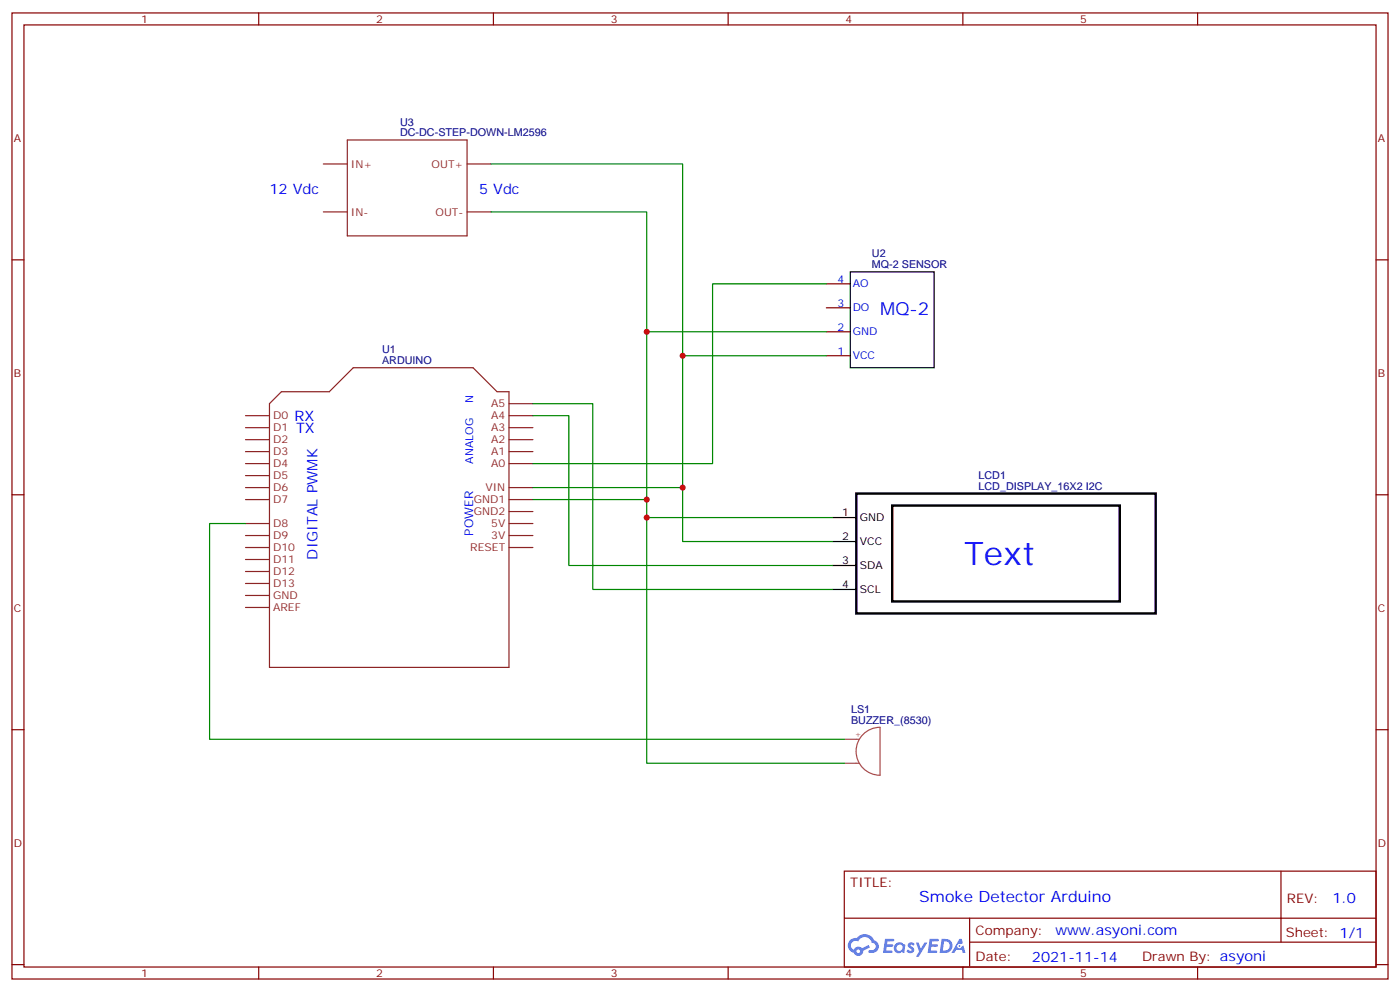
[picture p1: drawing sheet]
<svg xmlns="http://www.w3.org/2000/svg" width="412mm" height="292mm" viewBox="0 0 412 292" stroke-linecap="round" stroke-linejoin="round" font-family="sans-serif">
<g fill="none" stroke="#870000" stroke-width=".35">
<path d="M3.5 3.8h405.4v284.3h-405.4zM7.1 7.3h398.2v277.3h-398.2zM76.2 3.8v3.5M145.3 3.8v3.5M214.5 3.8v3.5M283.6 3.8v3.5M352.8 3.8v3.5M3.5 76.5h3.6M405.3 76.5h3.6M3.5 145.6h3.6M405.3 145.6h3.6M3.5 214.8h3.6"/>
<path d="M405.3 214.8h3.6M248.7 256.4h156.6v28.2h-156.6zM377.3 256.4v20.9M248.7 270.2h156.5M285.6 277.3h119.6M285.6 270.2v14.2M3.5 283.9h3.6M76.2 284.6v3.5M145.3 284.6v3.5M214.5 284.6v3.5M283.6 284.6v3.5M352.8 284.6v3.5"/>
<path d="M405.3 283.9h3.6"/>
</g>
<g fill="#5487ff">
<path d="M267.7 277.6a1.22 1.22 0 0 1 1.7 .2l-.4 .6a.47 .47 0 0 0-.3-.4 .47 .47 0 0 0-.5 .2l.1 .2a1.14 1.14 0 0 1 .8 1.8 1.14 1.14 0 0 1-1.9 0l-.2-.2 .5-.6 .7 .5a.29 .29 0 0 0 .3-.3 .29 .29 0 0 0-.2-.3 1.04 1.04 0 0 1-.6-1.7z"/>
<path d="M260.7 276.3h2.4l.3 .2-.2 .5-1.8 .1-.1 .8h1.5l.3 .4-.3 .4h-1.6l-.2 1.1h1.7l.2 .3-.2 .3-2.6 .1z"/>
<path d="M273.8 276.3h2.4l.3 .2-.1 .5-1.8 .1-.2 .8h1.6l.3 .4-.4 .4h-1.6l-.1 1.1h1.7l.2 .3-.2 .3-2.6 .1z"/>
<path d="M282.6 276.3h.7l.3 1.3-.6 .3a.69 .69 0 0 0-1 .3 .69 .69 0 0 0 .4 .9 .69 .69 0 0 0 .9-.6l.5-.2 .6 2.2h-.8l-.2-.9h-1.8l-.5 .9h-.8z"/>
<path d="M269.8 277.4h.8l.6 1.8 1.1-1.8h.9l-2.6 4.2h-.8l.9-1.5z"/>
<path d="M277.4 276.3l-.6 4.2h1.3a2.11 2.11 0 0 0 2.5-2.1 2.11 2.11 0 0 0-2.5-2.1zM278.1 277.1a1.39 1.39 0 0 1 1.7 1.4 1.39 1.39 0 0 1-1.8 1.3h-.3z"/>
<path d="M263.7 277.9a1.54 1.54 0 0 0-.1 2.2 1.54 1.54 0 0 0 2.2 .1l.6 .3 .3-2.3-.2-.3h-.4a1.49 1.49 0 0 0-2.4 0zM264 278.9a.94 .94 0 0 1 1.8 0 .94 .94 0 0 1-1.8 0z"/>
<path d="M250.4 276.7a2.18 2.18 0 0 0 1.1 3.7 1.44 1.44 0 0 0 1.6 .9 1.44 1.44 0 0 0 1.2-1.4l2-1.1-.5-.7-1.9 1a1.47 1.47 0 0 0-2.4 .4 1.39 1.39 0 0 1-.7-1.9 1.39 1.39 0 0 1 2-.5 2.12 2.12 0 0 1 2.2-1.3 2.12 2.12 0 0 1 1.9 1.7 1.14 1.14 0 0 1 1.1 1.4 1.14 1.14 0 0 1-1.7 .7 .43 .43 0 0 0-.5 .4 .43 .43 0 0 0 .4 .5 1.98 1.98 0 0 0 2.5-1.2 1.98 1.98 0 0 0-1.2-2.6 3.1 3.1 0 0 0-5.3-.6l-.9 .1zM252.3 280a.55 .55 0 0 1 1.1 0 .55 .55 0 0 1-1.1 0z"/>
<circle cx="282.6" cy="278.4" r=".26"/>
</g>
<g fill="none" stroke="#8c2424" stroke-width=".35">
<path d="M95.2 48.3h7.1M102.3 41.2h35.3v28.2h-35.3zM137.6 48.3h7M95.2 62.4h7.1M137.6 62.4h7M82.9 115.3h14.1l7.1-7.1h35.2l7.1 7.1h3.5v81.1h-70.5v-77.6zM149.9 118.8h7.1M72.3 122.3h7.1M72.3 125.9h7.1M72.3 129.4h7.1M72.3 132.9h7.1M72.3 136.5h7.1"/>
<path d="M72.3 140h7.1M149.9 122.3h7.1M149.9 125.9h7.1M149.9 129.4h7.1M149.9 132.9h7.1M149.9 136.5h7.1M72.3 143.5h7.1M72.3 147h7.1M72.3 154.1h7.1M72.3 157.6h7.1M149.9 143.5h7.1M149.9 147h7.1"/>
<path d="M149.9 154.1h7.1M149.9 157.6h7.1M149.9 150.6h7.1M72.3 161.1h7.1M72.3 164.7h7.1M72.3 168.2h7.1M72.3 171.7h7.1M72.3 175.3h7.1M72.3 178.8h7.1M149.9 161.1h7.1"/>
</g>
<path d="M243.4 97.6h7.1M243.4 90.6h7.1M243.4 83.5h7.1M243.4 104.7h7.1" fill="none" stroke="#870000" stroke-width=".35"/>
<path d="M250.5 80h24.7v28.2h-24.7zM245.2 152.3h7M245.2 159.4h7M245.2 166.4h7M245.2 173.5h7" fill="none" stroke="#000" stroke-width=".35"/>
<path d="M252.2 145.3h88.2v35.3h-88.2zM262.8 148.8h67v28.2h-67z" fill="none" stroke="#000" stroke-width=".71"/>
<path d="M144.6 48.3h56.5v95.2h-44.1M144.6 62.4h45.9v84.6h-33.5M190.5 97.6h52.9M243.4 83.5h-33.5v53h-52.9M157 118.8h17.6v54.7h70.6M201.1 104.7h42.3M157 122.3h10.6v44.1h77.6M72.3 154.1h-10.6v63.5h187M190.5 147v5.3h54.7M190.5 152.3v72.3h58.2M201.1 143.5v15.9h44.1" fill="none" stroke="#008700" stroke-width=".35"/>
<path d="M248.7 217.6h4.4M253.9 216.5a7 7 0 0 1 5.3-2.4v14.1a7.1 7.1 0 0 1-6.4-4.2 7.1 7.1 0 0 1 1.1-7.5zM248.7 224.6h4.4" fill="none" stroke="#a64a4a" stroke-width=".35"/>
<g fill="#c00">
<circle cx="190.5" cy="97.6" r=".88"/>
<circle cx="201.1" cy="104.7" r=".88"/>
<circle cx="190.5" cy="147" r=".88"/>
<circle cx="201.1" cy="143.5" r=".88"/>
<circle cx="190.5" cy="152.3" r=".88"/>
</g>
<text font-size="9.5" fill="#00f" x="284" y="166.4">Text</text>
<text font-size="5.3" fill="#00f" x="259.3" y="92.7">MQ-2</text>
<text font-size="4.6" fill="#00f" x="270.8" y="265.4">Smoke Detector Arduino</text>
<g font-size="4.2" fill="#00f">
<text x="79.4" y="57.1">12 Vdc</text>
<text x="141.1" y="57.1">5 Vdc</text>
<text x="86.8" y="123.8">RX</text>
<text x="87.2" y="127.4">TX</text>
<text x="93.5" y="164.7" transform="rotate(-90 93.5 164.7)">DIGITAL PWMK</text>
<text x="392.5" y="265.7">1.0</text>
<text x="310.9" y="275.2">www.asyoni.com</text>
<text x="304" y="283">2021-11-14</text>
</g>
<g font-size="3.9" fill="#800">
<text x="250.5" y="261">TITLE:</text>
<text x="379.1" y="265.7">REV:</text>
<text x="287.4" y="275.2">Company:</text>
<text x="378.7" y="275.8">Sheet: 1/1</text>
<text x="287.4" y="282.9">Date:</text>
<text x="336.4" y="282.9">Drawn By: asyoni</text>
</g>
<text font-size="3.5" fill="#00f" x="139.3" y="157.6" transform="rotate(-90 139.3 157.6)">POWER</text>
<g font-size="3.2" fill="#800">
<text x="41.6" y="6.8">1</text>
<text x="110.8" y="6.8">2</text>
<text x="179.9" y="6.8">3</text>
<text x="249.1" y="6.8">4</text>
<text x="318.2" y="6.8">5</text>
<text x="4.1" y="41.9">A</text>
<text x="405.9" y="41.9">A</text>
<text x="4.1" y="111.1">B</text>
<text x="405.9" y="111.1">B</text>
<text x="4.1" y="180.2">C</text>
<text x="405.9" y="180.2">C</text>
<text x="4.1" y="249.3">D</text>
<text x="405.9" y="249.3">D</text>
<text x="41.6" y="287.6">1</text>
<text x="110.8" y="287.6">2</text>
<text x="179.9" y="287.6">3</text>
<text x="249.1" y="287.6">4</text>
<text x="318.2" y="287.6">5</text>
</g>
<g font-size="3.2" fill="#000080">
<text x="117.8" y="40.1">DC-DC-STEP-DOWN-LM2596</text>
<text x="117.8" y="37">U3</text>
<text x="256.8" y="75.7">U2</text>
<text x="256.8" y="79">MQ-2 SENSOR</text>
<text x="112.5" y="107.2">ARDUINO</text>
<text x="112.6" y="104">U1</text>
<text x="288.2" y="141">LCD1</text>
<text x="288.2" y="144.2">LCD_DISPLAY_16X2 I2C</text>
<text x="250.7" y="209.8">LS1</text>
<text x="250.7" y="213">BUZZER_(8530)</text>
</g>
<g font-size="3.2" fill="#8d2323">
<text x="103.4" y="49.3">IN+</text>
<text x="127.2" y="49.3">OUT+</text>
<text x="103.4" y="63.4">IN-</text>
<text x="128.3" y="63.4">OUT-</text>
<text x="144.7" y="119.9">A5</text>
<text x="80.4" y="123.4">D0</text>
<text x="144.7" y="123.4">A4</text>
<text x="80.4" y="126.9">D1</text>
<text x="80.4" y="130.5">D2</text>
<text x="144.7" y="126.9">A3</text>
<text x="144.7" y="130.5">A2</text>
<text x="80.4" y="134">D3</text>
<text x="80.4" y="137.5">D4</text>
<text x="144.7" y="134">A1</text>
<text x="144.7" y="137.5">A0</text>
<text x="80.4" y="141">D5</text>
<text x="80.4" y="144.6">D6</text>
<text x="80.4" y="148.1">D7</text>
<text x="139.6" y="148.1">GND1</text>
<text x="143" y="144.6">VIN</text>
<text x="80.4" y="155.2">D8</text>
<text x="139.6" y="151.6">GND2</text>
<text x="144.7" y="155.2">5V</text>
<text x="80.4" y="158.7">D9</text>
<text x="144.7" y="158.7">3V</text>
<text x="80.4" y="162.2">D10</text>
<text x="80.4" y="165.7">D11</text>
<text x="138.5" y="162.2">RESET</text>
<text x="80.4" y="169.3">D12</text>
<text x="80.4" y="172.8">D13</text>
<text x="80.4" y="176.3">GND</text>
<text x="80.4" y="179.8">AREF</text>
</g>
<g font-size="3.2" fill="#00f">
<text x="246.7" y="83.2">4</text>
<text x="251.2" y="84.6">AO</text>
<text x="246.7" y="90.2">3</text>
<text x="251.2" y="91.7">DO</text>
<text x="246.7" y="97.3">2</text>
<text x="251.2" y="98.7">GND</text>
<text x="246.7" y="104.4">1</text>
<text x="251.2" y="105.8">VCC</text>
<text x="139.3" y="118.7" transform="rotate(-90 139.3 118.7)">N</text>
<text x="139.3" y="136.5" transform="rotate(-90 139.3 136.5)">ANALOG</text>
</g>
<g font-size="3.2">
<text x="248.1" y="152">1</text>
<text x="253.3" y="153.4">GND</text>
<text x="248.1" y="159">2</text>
<text x="253.3" y="160.4">VCC</text>
<text x="248.1" y="166.1">3</text>
<text x="253.3" y="167.5">SDA</text>
<text x="248.1" y="173.1">4</text>
<text x="253.3" y="174.6">SCL</text>
</g>
<text font-size="2.5" fill="#a54b4b" x="251.8" y="217.1">+</text>
</svg>
